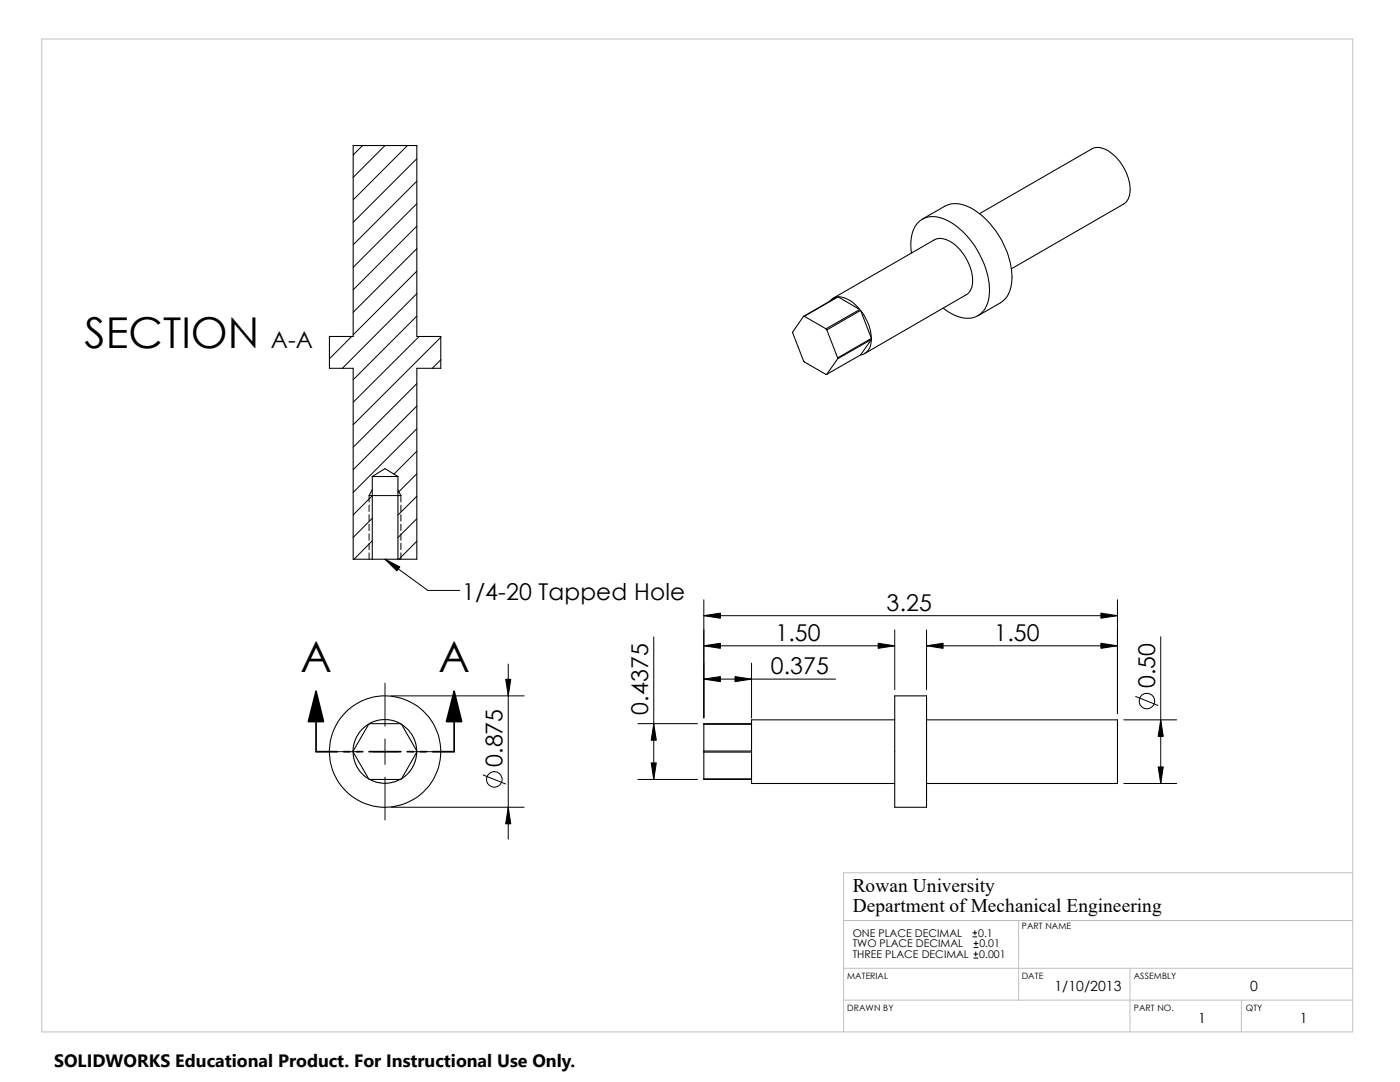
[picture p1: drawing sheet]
<svg xmlns="http://www.w3.org/2000/svg" width="279mm" height="216mm" viewBox="0 0 279 216" stroke-linecap="round" stroke-linejoin="round" font-family="sans-serif">
<path d="M8.3 7.8h261.7v198.1h-261.7zM270 174.2h-101.6v31.7M168.4 183.7h101.6M168.4 193.2h101.6M168.4 199.6h101.6M203.3 183.7v15.9M225.5 193.2v12.7M247.7 199.6v6.3" fill="none" stroke="#c0c0c0" stroke-width=".2"/>
<g fill="none" stroke="#000" stroke-width=".2">
<path d="M72.3 29l-1.8 1.9M76.8 29l-6.3 6.4M81.3 29l-10.8 10.9M83.2 31.7l-12.7 12.7M83.2 36.2l-12.7 12.7M83.2 40.6l-12.7 12.7M83.2 45.1l-12.7 12.7M83.2 49.6l-12.7 12.7M83.2 54.1l-12.7 12.7M83.2 58.6l-14.9 14.9M70.2 67.1l-4.5 4.5M83.2 63.1l-12.7 12.7"/>
<path d="M83.2 76.5l-12.7 12.7M83.7 67.1l-13.2 13.2M88 67.3l-17.5 17.5M88 71.8l-1.7 1.7M73.7 98.9v1.3M73.7 98.9h6.3M74.3 98.9l-3.8 3.8M74.3 97.8l-.6 1.1M79.4 97.8l.6 1.1M80 98.9v1.3M83.2 81l-12.7 12.7M83.2 85.6l-12.7 12.7"/>
<path d="M83.2 90l-4.6 4.6M83.2 94.5l-3.8 3.8M83.2 99l-3.8 3.8M73.7 100.8v1.3M73.7 102.7v1.3M73.7 104.6v1.3M73.7 106.5v1.3M73.7 108.4v1.3M73.7 110.3v1.3M74.3 103.4l-3.8 3.8M74.3 107.9l-3.6 3.7M76.8 111.6l8.6 6.2h6.3"/>
<path d="M80 100.8v1.3M80 102.7v1.3M80 104.6v1.3M80 106.5v1.3M80 108.4v1.3M80 110.3v1.3M83.2 103.5l-3.8 3.8M83.2 108l-3.6 3.6M140.5 119.7v23.6M223 119.7v22.7M76.8 136.3v8.6M78.1 138.9h26.5"/>
<path d="M101.4 132.5v34.9M130.5 127.1v28.4M140.5 135.5h26.3M140.5 128.9h38.1M140.5 122.9h82.5M150 132.3v11M178.6 125.7v11.9M184.9 128.9h38.1M184.9 125.7v11.9M226.7 139l4.4 1.8M231.6 127v29.3M63.2 150h8.6"/>
<path d="M74.3 150h5.1M76.8 147.4v5.1M76.8 155.1v8.5M81.9 150h8.6M96.4 154.6l4.5 1.8M127.3 144.4h11.9M127.3 155.5h11.9M224.3 143.6h10.5M224.3 156.3h10.5M78.1 161.1h26.5M194.1 186.9h.8M194.1 186.1h.8"/>
<path d="M194.4 191.2h.8M194.4 190.4h.8M194.4 189.1h.8M194.4 188.3h.8M194.6 185.7v.8M194.7 189.9v.9M194.8 187.8v.8"/>
<circle cx="228.9" cy="139.9" r="1.56"/>
<circle cx="98.6" cy="155.5" r="1.56"/>
</g>
<g fill="none" stroke="#000" stroke-width=".21">
<path d="M166.2 59.5l20.2-11.6a4 4 0 0 1 4.5 1.2 9.1 9.1 0 0 1 3 8.3l-.3 .7-.5 .6-20.5 11.8M167.3 59.2l-6.8 3.9M167.3 59.2l4.3 2.6M167.3 59.2a5.9 5.9 0 0 1 4.3 2.6M181.9 50.5a6.8 6.8 0 0 1 1.7-6.5 4.9 4.9 0 0 1 5.6 .1 17 17 0 0 1 8.2 14.4 5 5 0 0 1-2.8 4.7 6.9 6.9 0 0 1-6.3-1.7M184.1 43.7l4.5-2.6a5.6 5.6 0 0 1 5.7 .7 17 17 0 0 1 7.6 14.2 5.3 5.3 0 0 1-2.2 4.4l-4.5 2.6M195.5 42.6l22.4-12.9a3.7 3.7 0 0 1 4 .9 9.5 9.5 0 0 1 3.6 8.2l-.5 1.2-.8 .7-22.4 12.9M160.4 63.1h.1M160.4 63.1l-2.2 3.2 2.2 5.7 4.4 2.7h.2M160.5 63.1l4.3 2.5M164.8 65.6l.2 .2M165 65.8l2.2 5.6"/>
<path d="M165.6 60.1l.8-.6 .7-.2-6.7 3.8M167.2 71.4v.2M167.2 71.6l-2.2 3.1M171.6 61.8l-6.8 3.8M171.7 70.8l-6.7 3.9M171.7 61.9l-6.7 3.9M171.7 61.9l2.2 5.6M171.7 61.9a9.8 9.8 0 0 1 2.2 5.6M173.9 67.7a2.79 2.79 0 0 1-2.2 3.1M173.9 67.7l-6.7 3.9M173.9 67.5l-6.7 3.9M173.9 67.7l-2.2 3.1"/>
<path d="M74.3 95.1v16.5M74.3 95.1l2.5-1.6 2.6 1.6M74.3 95.1h5.1M79.4 95.1v16.5M74.3 111.6h-3.8v-38.1h-4.8v-6.4h4.8v-38.1h12.7v38.1h4.8v6.4h-4.8v38.1h-3.8M74.3 111.6h5.1M178.6 138.9h6.3v22.2h-6.3zM70.5 150.1l.2 1.5 .5 1.3 .8 1.2 1.5 1.3M70.5 150.1l3.1 5.3 .2 .1M73.6 144.5l-3.1 5.4v.2M73.6 144.5l-1.5 1.2-.9 1.2-.5 1.3-.3 1.6M73.7 144.4l1.9-.7 1.9-.1 1.2 .2 1.2 .6"/>
<path d="M79.9 155.5l-1.2 .5-1.4 .3-2-.2-1.5-.6M79.9 144.4h-6.1l-.2 .1M79.9 144.4l.2 .1 3.1 5.4M80.1 144.5l.8 .6 1.4 1.5 .5 1.3 .4 2M80.1 155.4l-.2 .1h-6.1M83.1 150l-.1 1.6-.7 1.6-.6 .9-1.6 1.3M83.2 149.9v.2l-3.1 5.3M140.5 155.4v.1h9.5v.8h28.6M140.5 150.1h9.5v5.3h-9.5M140.5 149.9v.2M140.5 144.5h9.5v5.4h-9.5M140.5 144.5v5.4"/>
<path d="M140.5 150.1v5.3M178.6 143.6h-28.6v.8h-9.5v.1M184.9 143.6h38.1v12.7h-38.1"/>
<circle cx="76.9" cy="150" r="11.1"/>
</g>
<g fill="#000" stroke="#000" stroke-width=".2">
<path d="M76.8 111.6l3 1.5-.6 .8zM100.9 135.6h1l-.5 3.3zM140.5 135.5l3.3-.5v1zM140.5 122.9l3.3-.6v1.1zM140.5 128.9l3.3-.5v1zM146.7 135l3.3 .5-3.3 .5zM175.3 128.4l3.3 .5-3.3 .5zM184.9 128.9l3.3-.5v1zM219.7 128.4l3.3 .5-3.3 .5zM219.7 122.3l3.3 .6-3.3 .5zM130 152.2h1l-.5 3.3zM130.5 144.4l.5 3.3h-1z"/>
<path d="M231.6 143.6l.6 3.3h-1.1zM231.1 153h1.1l-.6 3.3zM101.4 161.1l.5 3.3h-1z"/>
</g>
<path d="M63.1 138l1.5 6h-3zM90.6 138l1.5 6h-3z" fill="#000" stroke="#000" stroke-width=".34"/>
<path d="M63.1 138v12h4.2M90.6 138v12h-4.2M68.6 150h1.2M71.1 150h1.3M73.7 150h6.3M81.3 150h1.2M83.8 150h1.3" fill="none" stroke="#000" stroke-width=".34"/>
<path d="M10.8 209.2h104.1v6.7h-104.1z" fill="#fff"/>
<g font-size="8.5">
<text x="16.9" y="69.4">SECTION</text>
<text x="59.9" y="134.2">A</text>
<text x="87.5" y="134.2">A</text>
</g>
<g font-size="4.6">
<text x="54" y="69.5">A-A</text>
<text x="92.2" y="119.7">1/4-20 Tapped Hole</text>
<text x="176.9" y="121.9">3.25</text>
<text x="154.7" y="127.9">1.50</text>
<text x="198.4" y="127.9">1.50</text>
<text x="153.8" y="134.6">0.375</text>
<text x="230.5" y="137.4" transform="rotate(-90 230.5 137.4)">0.50</text>
<text x="129.4" y="142.6" transform="rotate(-90 129.4 142.6)">0.4375</text>
<text x="100.3" y="153" transform="rotate(-90 100.3 153)">0.875</text>
</g>
<g font-size="3.9">
<text x="170.2" y="178.1">Rowan University</text>
<text x="170.2" y="181.9">Department of Mechanical Engineering</text>
</g>
<text font-size="3.6" x="10.8" y="213">SOLIDWORKS Educational Product. For Instructional Use Only.</text>
<g font-size="2.8">
<text x="210.4" y="197.7">1/10/2013</text>
<text x="249.5" y="197.7">0</text>
<text x="239.1" y="204.2">1</text>
<text x="259.4" y="204.2">1</text>
</g>
<g font-size="2.1">
<text x="170.2" y="186.9">ONE PLACE DECIMAL</text>
<text x="170.2" y="189.1">TWO PLACE DECIMAL</text>
<text x="170.2" y="191.2">THREE PLACE DECIMAL</text>
<text x="195.2" y="186.9">0.1</text>
<text x="195.4" y="191.2">0.001</text>
<text x="195.5" y="189.1">0.01</text>
</g>
<g font-size="1.7">
<text x="203.9" y="185.3">PART NAME</text>
<text x="169.1" y="195.3">MATERIAL</text>
<text x="203.9" y="195.3">DATE</text>
<text x="226.3" y="195.3">ASSEMBLY</text>
<text x="169.1" y="201.8">DRAWN BY</text>
<text x="226.3" y="201.8">PART NO.</text>
<text x="248.6" y="201.8">QTY</text>
</g>
</svg>
